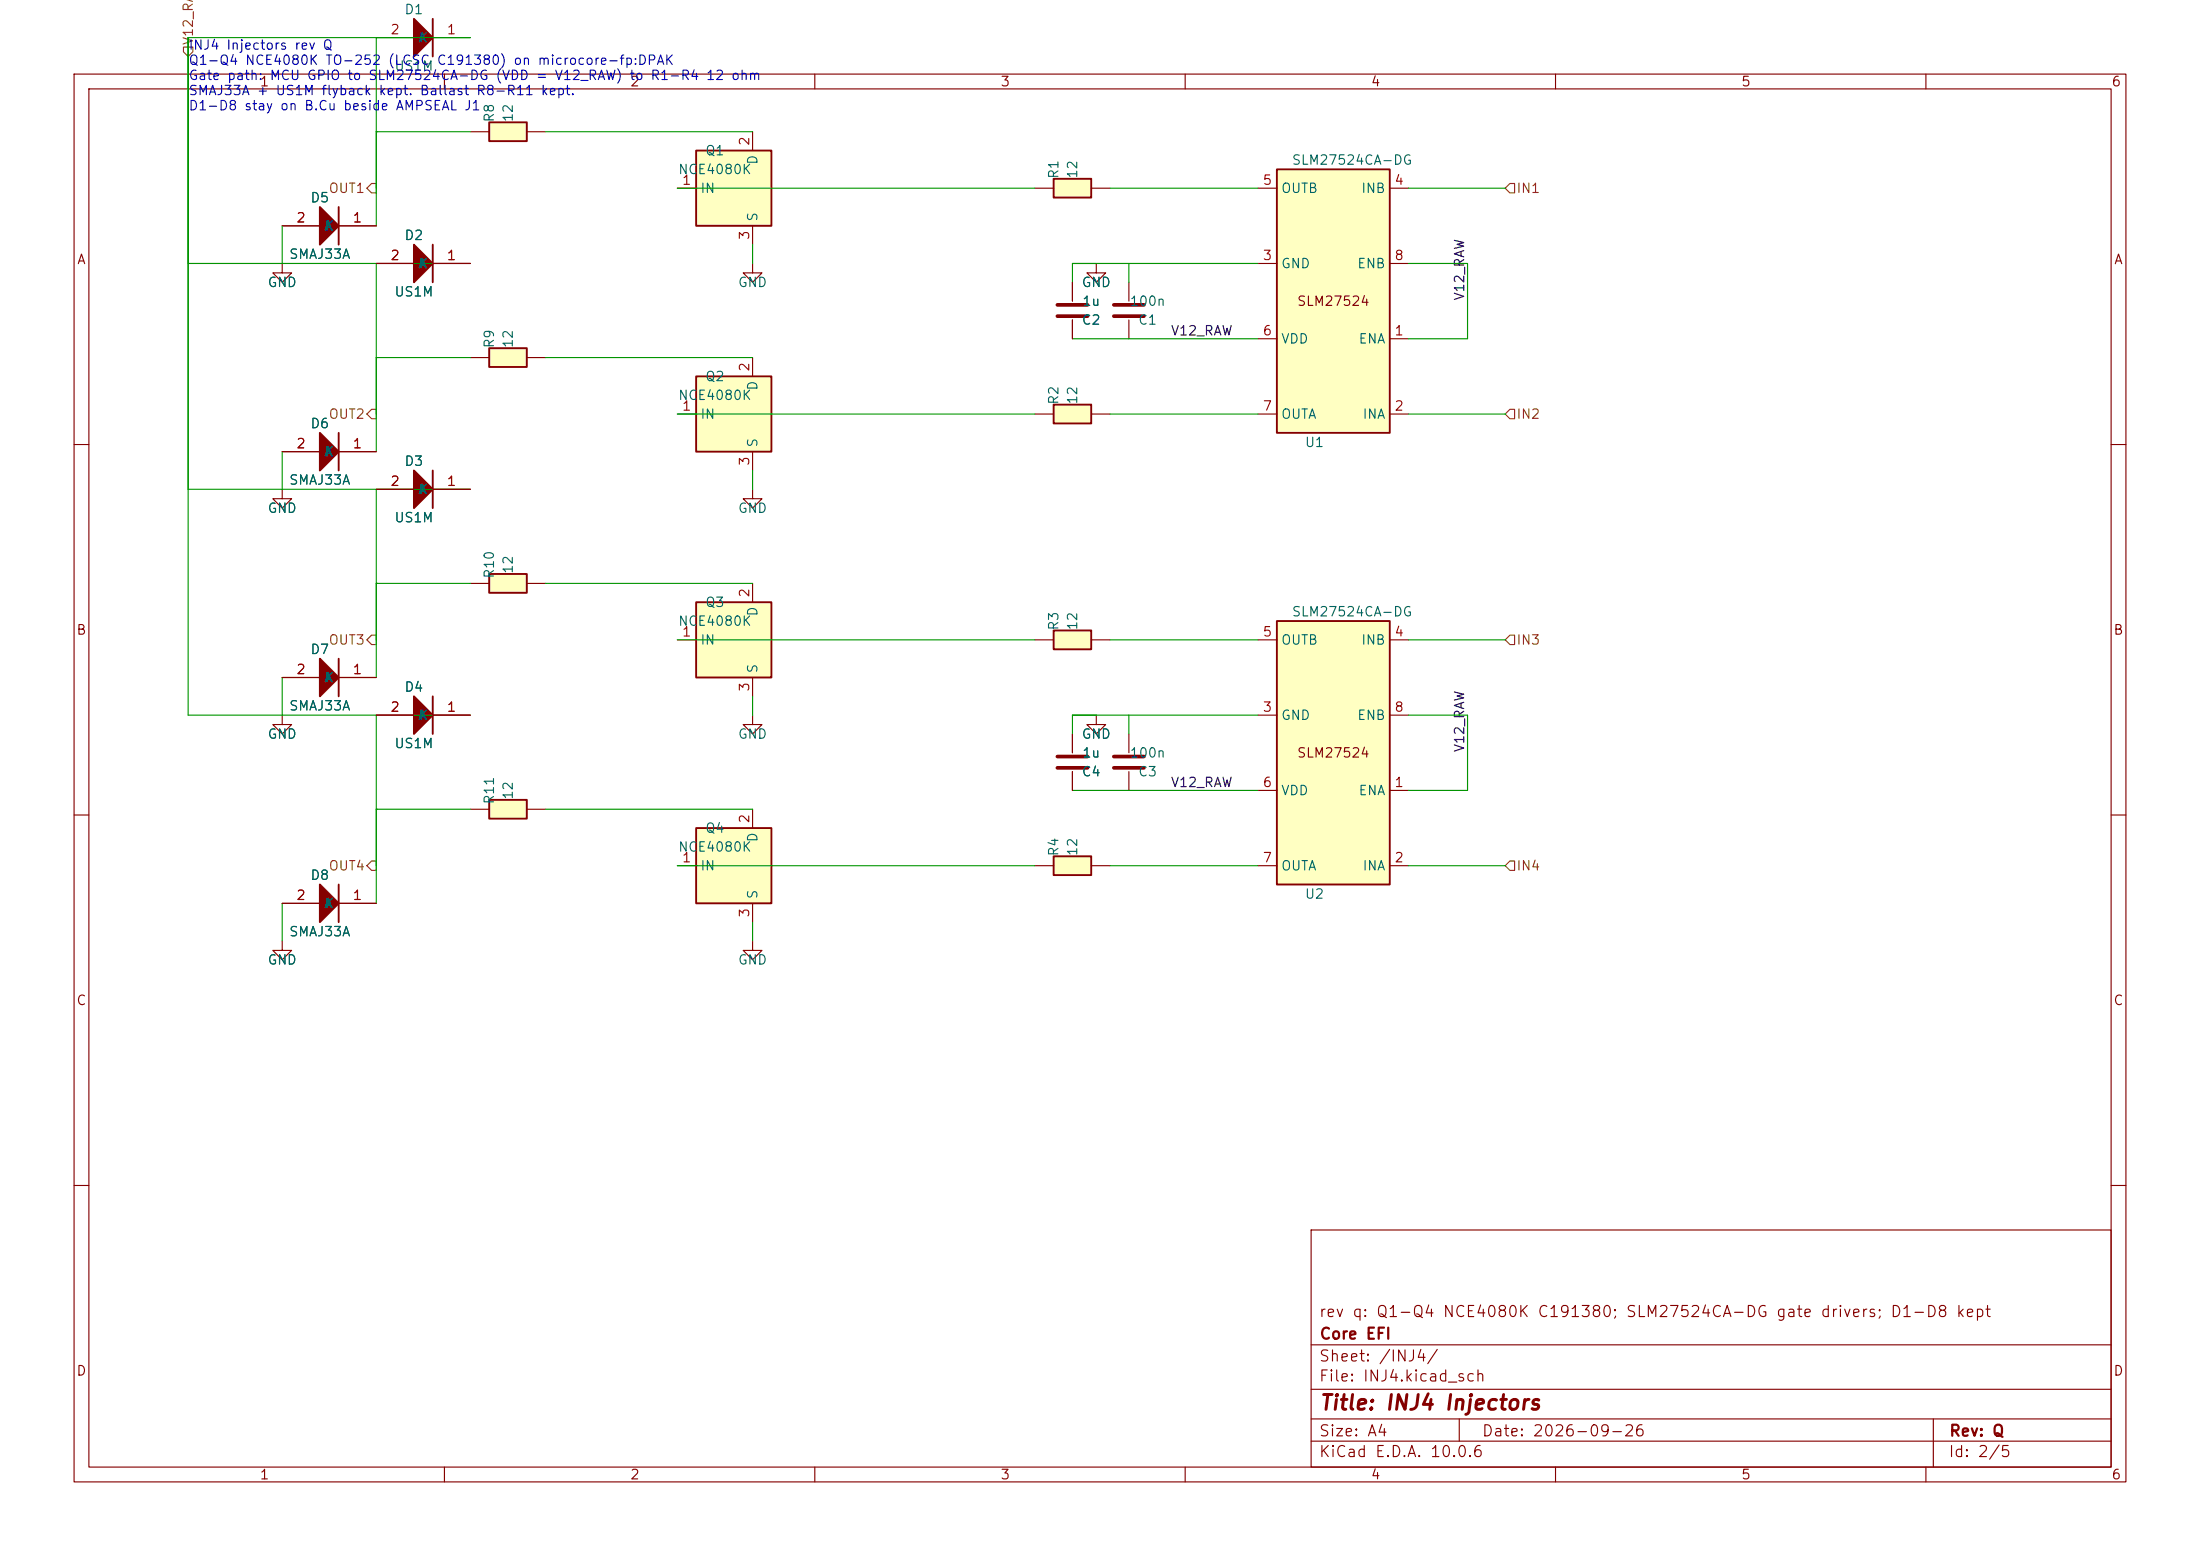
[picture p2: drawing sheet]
(kicad_sch
 (version 20231120)
 (generator "eeschema")
 (generator_version "8.0")
 (paper "A4")
 (title_block
  (title "INJ4 Injectors")
  (date "2026-09-26")
  (rev "Q")
  (company "Core EFI")
  (comment 1 "rev q: Q1-Q4 NCE4080K C191380; SLM27524CA-DG gate drivers; D1-D8 kept"))
 (lib_symbols
 (symbol "microcore:SLM27524" (in_bom yes) (on_board yes)
  (property "Reference" "U" (at -5.08 20.32 0) (effects (font (size 1.27 1.27))))
  (property "Value" "SLM27524CA-DG" (at -5.08 -20.32 0) (effects (font (size 1.27 1.27))))
  (property "Footprint" "microcore-fp:SOIC-8" (at 0 0 0) (effects (font (size 1.27 1.27)) hide))
  (property "Datasheet" "https://www.lcsc.com/datasheet/C2921387.pdf" (at 0 0 0) (effects (font (size 1.27 1.27)) hide))
  (property "LCSC" "C2921387" (at 0 0 0) (effects (font (size 1.27 1.27)) hide))
  (symbol "SLM27524_0_1"
   (rectangle (start -7.62 17.78) (end 7.62 -17.78) (stroke (width 0.254) (type default)) (fill (type background)))
   (text "SLM27524" (at 0 0 0) (effects (font (size 1.27 1.27)))))
  (symbol "SLM27524_1_1"
   (pin output line (at -10.16 15.24 0) (length 2.54) (name "OUTB" (effects (font (size 1.27 1.27)))) (number "5" (effects (font (size 1.27 1.27)))))
   (pin passive line (at -10.16 -5.08 0) (length 2.54) (name "VDD" (effects (font (size 1.27 1.27)))) (number "6" (effects (font (size 1.27 1.27)))))
   (pin passive line (at -10.16 5.08 0) (length 2.54) (name "GND" (effects (font (size 1.27 1.27)))) (number "3" (effects (font (size 1.27 1.27)))))
   (pin output line (at -10.16 -15.24 0) (length 2.54) (name "OUTA" (effects (font (size 1.27 1.27)))) (number "7" (effects (font (size 1.27 1.27)))))
   (pin input line (at 10.16 15.24 180) (length 2.54) (name "INB" (effects (font (size 1.27 1.27)))) (number "4" (effects (font (size 1.27 1.27)))))
   (pin input line (at 10.16 5.08 180) (length 2.54) (name "ENB" (effects (font (size 1.27 1.27)))) (number "8" (effects (font (size 1.27 1.27)))))
   (pin input line (at 10.16 -5.08 180) (length 2.54) (name "ENA" (effects (font (size 1.27 1.27)))) (number "1" (effects (font (size 1.27 1.27)))))
   (pin input line (at 10.16 -15.24 180) (length 2.54) (name "INA" (effects (font (size 1.27 1.27)))) (number "2" (effects (font (size 1.27 1.27)))))))
 (symbol "microcore:C" (pin_numbers hide) (in_bom yes) (on_board yes)
  (property "Reference" "C" (at 0.635 2.54 0) (effects (font (size 1.27 1.27))))
  (property "Value" "C" (at 0.635 -2.54 0) (effects (font (size 1.27 1.27))))
  (property "Footprint" "microcore-fp:C0603" (at 0 0 0) (effects (font (size 1.27 1.27)) hide))
  (property "Datasheet" "" (at 0 0 0) (effects (font (size 1.27 1.27)) hide))
  (property "LCSC" "" (at 0 0 0) (effects (font (size 1.27 1.27)) hide))
  (symbol "C_0_1"
   (polyline (pts (xy -2.032 0.762) (xy 2.032 0.762)) (stroke (width 0.5) (type default)) (fill (type none)))
   (polyline (pts (xy -2.032 -0.762) (xy 2.032 -0.762)) (stroke (width 0.5) (type default)) (fill (type none))))
  (symbol "C_1_1"
   (pin passive line (at 0 3.81 270) (length 2.54) (name "" (effects (font (size 1.27 1.27)))) (number "1" (effects (font (size 1.27 1.27)))))
   (pin passive line (at 0 -3.81 90) (length 2.54) (name "" (effects (font (size 1.27 1.27)))) (number "2" (effects (font (size 1.27 1.27)))))))
 (symbol "Power_Management:AUIPS2041L" (in_bom yes) (on_board yes)
    (property "Reference" "U" (at 3.81 1.27 0) (effects (font (size 1.27 1.27)) (justify left)))
    (property "Value" "AUIPS2041L" (at 3.81 -1.27 0) (effects (font (size 1.27 1.27)) (justify left)))
    (property "Footprint" "Package_TO_SOT_SMD:SOT-223-3_TabPin2" (at 0 0 0) (effects (font (size 1.27 1.27) italic) hide))
    (property "Datasheet" "https://www.infineon.com/dgdl/Infineon-AUIPS2041-DS-v01_00-EN.pdf?fileId=5546d4625a888733015aae147a9d4c57" (at 0 0 0) (effects (font (size 1.27 1.27)) hide))
    (symbol "AUIPS2041L_0_1"
    (rectangle (start -7.62 5.08) (end 2.54 -5.08) (stroke (width 0.254) (type default)) (fill (type background))))
    (symbol "AUIPS2041L_1_1"
    (pin input line (at -10.16 0 0) (length 2.54) (name "IN" (effects (font (size 1.27 1.27)))) (number "1" (effects (font (size 1.27 1.27)))))
    (pin passive line (at 0 7.62 270) (length 2.54) (name "D" (effects (font (size 1.27 1.27)))) (number "2" (effects (font (size 1.27 1.27)))))
    (pin power_in line (at 0 -7.62 90) (length 2.54) (name "S" (effects (font (size 1.27 1.27)))) (number "3" (effects (font (size 1.27 1.27)))))))
 (symbol "hellen-one-common:Res" (pin_numbers hide) (in_bom yes) (on_board yes)
    (property "Reference" "R" (at 3.81 2.54 0) (effects (font (size 1.27 1.27))))
    (property "Value" "Res" (at 5.08 -2.54 0) (effects (font (size 1.27 1.27))))
    (property "Footprint" "microcore-fp:R0603" (at 3.81 -3.81 0) (effects (font (size 1.27 1.27)) hide))
    (property "Datasheet" "" (at 0 0 0) (effects (font (size 1.27 1.27)) hide))
    (property "LCSC" "" (at 0 0 0) (effects (font (size 1.27 1.27))))
    (symbol "Res_1_0"
    (rectangle (start 2.54 -1.27) (end 7.62 1.27) (stroke (width 0.254) (type default)) (fill (type background)))
    (pin passive line (at 0 0 0) (length 2.54) (name "" (effects (font (size 1.27 1.27)))) (number "1" (effects (font (size 1.27 1.27)))))
    (pin passive line (at 10.16 0 180) (length 2.54) (name "" (effects (font (size 1.27 1.27)))) (number "2" (effects (font (size 1.27 1.27)))))))
 (symbol "hellen-one-common:+12V_RAW" (power) (pin_names (offset 0)) (in_bom yes) (on_board yes)
    (property "Reference" "#PWR" (at 0 -3.81 0) (effects (font (size 1.27 1.27)) hide))
    (property "Value" "+12V_RAW" (at 0 3.556 0) (effects (font (size 1.27 1.27))))
    (property "Footprint" "" (at 0 0 0) (effects (font (size 1.27 1.27)) hide))
    (property "Datasheet" "" (at 0 0 0) (effects (font (size 1.27 1.27)) hide))
    (symbol "+12V_RAW_0_1"
    (polyline (pts (xy -0.762 1.27) (xy 0 2.54)) (stroke (width 0) (type default)) (fill (type none)))
    (polyline (pts (xy 0 0) (xy 0 2.54)) (stroke (width 0) (type default)) (fill (type none)))
    (polyline (pts (xy 0 2.54) (xy 0.762 1.27)) (stroke (width 0) (type default)) (fill (type none))))
    (symbol "+12V_RAW_1_1"
    (pin power_in line (at 0 0 90) (length 0) hide (name "+12V_RAW" (effects (font (size 1.27 1.27)))) (number "1" (effects (font (size 1.27 1.27)))))))
 (symbol "hellen-one-common:1N4148WS" (in_bom yes) (on_board yes)
    (property "Reference" "D" (at 0 2.54 0) (effects (font (size 1.27 1.27))))
    (property "Value" "1N4148WS" (at 0 -3.81 0) (effects (font (size 1.27 1.27))))
    (property "Footprint" "microcore-fp:SOD-323" (at 2.54 -6.35 0) (effects (font (size 1.27 1.27)) hide))
    (property "Datasheet" "" (at 0 2.54 0) (effects (font (size 1.27 1.27)) hide))
    (property "LCSC" "C2128" (at 0 0 0) (effects (font (size 1.27 1.27)) hide))
    (symbol "1N4148WS_1_0"
    (polyline (pts (xy 2.54 2.54) (xy 2.54 -2.54)) (stroke (width 0.254) (type default)) (fill (type none)))
    (polyline (pts (xy 0 -2.54) (xy 2.54 0) (xy 0 2.54) (xy 0 -2.54)) (stroke (width 0.254) (type default)) (fill (type outline)))
    (pin passive line (at 7.62 0 180) (length 5.08) (name "K" (effects (font (size 1.27 1.27)))) (number "1" (effects (font (size 1.27 1.27)))))
    (pin passive line (at -5.08 0 0) (length 5.08) (name "A" (effects (font (size 1.27 1.27)))) (number "2" (effects (font (size 1.27 1.27)))))))
 (symbol "power:GND" (power) (pin_names (offset 0)) (in_bom yes) (on_board yes)
    (property "Reference" "#PWR" (at 0 -6.35 0) (effects (font (size 1.27 1.27)) hide))
    (property "Value" "GND" (at 0 -3.81 0) (effects (font (size 1.27 1.27))))
    (property "Footprint" "" (at 0 0 0) (effects (font (size 1.27 1.27)) hide))
    (property "Datasheet" "" (at 0 0 0) (effects (font (size 1.27 1.27)) hide))
    (symbol "GND_0_1"
    (polyline (pts (xy 0 0) (xy 0 -1.27) (xy 1.27 -1.27) (xy 0 -2.54) (xy -1.27 -1.27) (xy 0 -1.27)) (stroke (width 0) (type default)) (fill (type none))))
    (symbol "GND_1_1"
    (pin power_in line (at 0 0 270) (length 0) hide (name "GND" (effects (font (size 1.27 1.27)))) (number "1" (effects (font (size 1.27 1.27))))))))
 (symbol
  (lib_id "Power_Management:AUIPS2041L")
  (at 101.6 25.4 0)
  (unit 1)
  (exclude_from_sim no)
  (in_bom yes)
  (on_board yes)
  (dnp no)
  (property "Reference" "Q1" (at 96.52 20.32 0) (effects (font (size 1.27 1.27))))
  (property "Value" "NCE4080K" (at 96.52 22.86 0) (effects (font (size 1.27 1.27))))
  (property "Footprint" "microcore-fp:DPAK" (at 101.6 25.4 0) (effects (font (size 1.27 1.27)) (hide yes)))
  (property "Datasheet" "" (at 101.6 25.4 0) (effects (font (size 1.27 1.27)) (hide yes)))
  (pin "1")
  (pin "2")
  (pin "3"))
 (symbol
  (lib_id "hellen-one-common:Res")
  (at 139.7 25.4 0)
  (unit 1)
  (exclude_from_sim no)
  (in_bom yes)
  (on_board yes)
  (dnp no)
  (property "Reference" "R1" (at 142.24 22.86 90) (effects (font (size 1.27 1.27))))
  (property "Value" "12" (at 144.78 22.86 90) (effects (font (size 1.27 1.27))))
  (property "Footprint" "microcore-fp:R0603" (at 139.7 25.4 0) (effects (font (size 1.27 1.27)) (hide yes)))
  (property "Datasheet" "" (at 139.7 25.4 0) (effects (font (size 1.27 1.27)) (hide yes)))
  (pin "1")
  (pin "2"))
 (symbol
  (lib_id "power:GND")
  (at 101.6 35.56 0)
  (unit 1)
  (exclude_from_sim no)
  (in_bom yes)
  (on_board yes)
  (dnp no)
  (property "Reference" "#PWR01" (at 101.6 38.099999999999994 0) (effects (font (size 1.27 1.27)) (hide yes)))
  (property "Value" "GND" (at 101.6 38.099999999999994 0) (effects (font (size 1.27 1.27))))
  (property "Footprint" "" (at 101.6 25.4 0) (effects (font (size 1.27 1.27)) (hide yes)))
  (property "Datasheet" "" (at 101.6 25.4 0) (effects (font (size 1.27 1.27)) (hide yes)))
  (pin "1"))
 (symbol
  (lib_id "Power_Management:AUIPS2041L")
  (at 101.6 55.879999999999995 0)
  (unit 1)
  (exclude_from_sim no)
  (in_bom yes)
  (on_board yes)
  (dnp no)
  (property "Reference" "Q2" (at 96.52 50.8 0) (effects (font (size 1.27 1.27))))
  (property "Value" "NCE4080K" (at 96.52 53.339999999999996 0) (effects (font (size 1.27 1.27))))
  (property "Footprint" "microcore-fp:DPAK" (at 101.6 55.879999999999995 0) (effects (font (size 1.27 1.27)) (hide yes)))
  (property "Datasheet" "" (at 101.6 55.879999999999995 0) (effects (font (size 1.27 1.27)) (hide yes)))
  (pin "1")
  (pin "2")
  (pin "3"))
 (symbol
  (lib_id "hellen-one-common:Res")
  (at 139.7 55.879999999999995 0)
  (unit 1)
  (exclude_from_sim no)
  (in_bom yes)
  (on_board yes)
  (dnp no)
  (property "Reference" "R2" (at 142.24 53.339999999999996 90) (effects (font (size 1.27 1.27))))
  (property "Value" "12" (at 144.78 53.339999999999996 90) (effects (font (size 1.27 1.27))))
  (property "Footprint" "microcore-fp:R0603" (at 139.7 55.879999999999995 0) (effects (font (size 1.27 1.27)) (hide yes)))
  (property "Datasheet" "" (at 139.7 55.879999999999995 0) (effects (font (size 1.27 1.27)) (hide yes)))
  (pin "1")
  (pin "2"))
 (symbol
  (lib_id "power:GND")
  (at 101.6 66.03999999999999 0)
  (unit 1)
  (exclude_from_sim no)
  (in_bom yes)
  (on_board yes)
  (dnp no)
  (property "Reference" "#PWR02" (at 101.6 68.58 0) (effects (font (size 1.27 1.27)) (hide yes)))
  (property "Value" "GND" (at 101.6 68.58 0) (effects (font (size 1.27 1.27))))
  (property "Footprint" "" (at 101.6 55.879999999999995 0) (effects (font (size 1.27 1.27)) (hide yes)))
  (property "Datasheet" "" (at 101.6 55.879999999999995 0) (effects (font (size 1.27 1.27)) (hide yes)))
  (pin "1"))
 (symbol
  (lib_id "Power_Management:AUIPS2041L")
  (at 101.6 86.36 0)
  (unit 1)
  (exclude_from_sim no)
  (in_bom yes)
  (on_board yes)
  (dnp no)
  (property "Reference" "Q3" (at 96.52 81.28 0) (effects (font (size 1.27 1.27))))
  (property "Value" "NCE4080K" (at 96.52 83.82 0) (effects (font (size 1.27 1.27))))
  (property "Footprint" "microcore-fp:DPAK" (at 101.6 86.36 0) (effects (font (size 1.27 1.27)) (hide yes)))
  (property "Datasheet" "" (at 101.6 86.36 0) (effects (font (size 1.27 1.27)) (hide yes)))
  (pin "1")
  (pin "2")
  (pin "3"))
 (symbol
  (lib_id "hellen-one-common:Res")
  (at 139.7 86.36 0)
  (unit 1)
  (exclude_from_sim no)
  (in_bom yes)
  (on_board yes)
  (dnp no)
  (property "Reference" "R3" (at 142.24 83.82 90) (effects (font (size 1.27 1.27))))
  (property "Value" "12" (at 144.78 83.82 90) (effects (font (size 1.27 1.27))))
  (property "Footprint" "microcore-fp:R0603" (at 139.7 86.36 0) (effects (font (size 1.27 1.27)) (hide yes)))
  (property "Datasheet" "" (at 139.7 86.36 0) (effects (font (size 1.27 1.27)) (hide yes)))
  (pin "1")
  (pin "2"))
 (symbol
  (lib_id "power:GND")
  (at 101.6 96.52 0)
  (unit 1)
  (exclude_from_sim no)
  (in_bom yes)
  (on_board yes)
  (dnp no)
  (property "Reference" "#PWR03" (at 101.6 99.06 0) (effects (font (size 1.27 1.27)) (hide yes)))
  (property "Value" "GND" (at 101.6 99.06 0) (effects (font (size 1.27 1.27))))
  (property "Footprint" "" (at 101.6 86.36 0) (effects (font (size 1.27 1.27)) (hide yes)))
  (property "Datasheet" "" (at 101.6 86.36 0) (effects (font (size 1.27 1.27)) (hide yes)))
  (pin "1"))
 (symbol
  (lib_id "Power_Management:AUIPS2041L")
  (at 101.6 116.84 0)
  (unit 1)
  (exclude_from_sim no)
  (in_bom yes)
  (on_board yes)
  (dnp no)
  (property "Reference" "Q4" (at 96.52 111.76 0) (effects (font (size 1.27 1.27))))
  (property "Value" "NCE4080K" (at 96.52 114.3 0) (effects (font (size 1.27 1.27))))
  (property "Footprint" "microcore-fp:DPAK" (at 101.6 116.84 0) (effects (font (size 1.27 1.27)) (hide yes)))
  (property "Datasheet" "" (at 101.6 116.84 0) (effects (font (size 1.27 1.27)) (hide yes)))
  (pin "1")
  (pin "2")
  (pin "3"))
 (symbol
  (lib_id "hellen-one-common:Res")
  (at 139.7 116.84 0)
  (unit 1)
  (exclude_from_sim no)
  (in_bom yes)
  (on_board yes)
  (dnp no)
  (property "Reference" "R4" (at 142.24 114.3 90) (effects (font (size 1.27 1.27))))
  (property "Value" "12" (at 144.78 114.3 90) (effects (font (size 1.27 1.27))))
  (property "Footprint" "microcore-fp:R0603" (at 139.7 116.84 0) (effects (font (size 1.27 1.27)) (hide yes)))
  (property "Datasheet" "" (at 139.7 116.84 0) (effects (font (size 1.27 1.27)) (hide yes)))
  (pin "1")
  (pin "2"))
 (symbol
  (lib_id "power:GND")
  (at 101.6 127.0 0)
  (unit 1)
  (exclude_from_sim no)
  (in_bom yes)
  (on_board yes)
  (dnp no)
  (property "Reference" "#PWR04" (at 101.6 129.54 0) (effects (font (size 1.27 1.27)) (hide yes)))
  (property "Value" "GND" (at 101.6 129.54 0) (effects (font (size 1.27 1.27))))
  (property "Footprint" "" (at 101.6 116.84 0) (effects (font (size 1.27 1.27)) (hide yes)))
  (property "Datasheet" "" (at 101.6 116.84 0) (effects (font (size 1.27 1.27)) (hide yes)))
  (pin "1"))
 (hierarchical_label "V12_RAW"
  (shape input)
  (at 25.4 7.62 90)
  (effects (font (size 1.27 1.27)) (justify left)))
 (wire
  (pts (xy 25.4 7.62) (xy 25.4 5.08))
  (stroke (width 0) (type default)))
 (symbol
  (lib_id "hellen-one-common:Res")
  (at 63.5 17.78 0)
  (unit 1)
  (exclude_from_sim no)
  (in_bom yes)
  (on_board yes)
  (dnp no)
  (property "Reference" "R8" (at 66.04 15.240000000000002 90) (effects (font (size 1.27 1.27))))
  (property "Value" "12" (at 68.58 15.240000000000002 90) (effects (font (size 1.27 1.27))))
  (property "Footprint" "microcore-fp:R0603" (at 63.5 17.78 0) (effects (font (size 1.27 1.27)) (hide yes)))
  (property "Datasheet" "" (at 63.5 17.78 0) (effects (font (size 1.27 1.27)) (hide yes)))
  (property "LCSC" "C22783" (at 63.5 17.78 0) (effects (font (size 1.27 1.27)) (hide yes)))
  (pin "1")
  (pin "2"))
 (wire
  (pts (xy 50.8 17.78) (xy 63.5 17.78))
  (stroke (width 0) (type default)))
 (wire
  (pts (xy 73.66 17.78) (xy 101.6 17.78))
  (stroke (width 0) (type default)))
 (symbol
  (lib_id "hellen-one-common:1N4148WS")
  (at 55.88 5.080000000000002 0)
  (unit 1)
  (exclude_from_sim no)
  (in_bom yes)
  (on_board yes)
  (dnp no)
  (property "Reference" "D1" (at 55.88 1.2700000000000018 0) (effects (font (size 1.27 1.27))))
  (property "Value" "US1M" (at 55.88 8.890000000000002 0) (effects (font (size 1.27 1.27))))
  (property "Footprint" "microcore-fp:DO214AC" (at 55.88 5.080000000000002 0) (effects (font (size 1.27 1.27)) (hide yes)))
  (property "Datasheet" "" (at 55.88 5.080000000000002 0) (effects (font (size 1.27 1.27)) (hide yes)))
  (property "LCSC" "C112545" (at 55.88 5.080000000000002 0) (effects (font (size 1.27 1.27)) (hide yes)))
  (pin "1")
  (pin "2"))
 (wire
  (pts (xy 50.8 17.78) (xy 50.8 5.080000000000002))
  (stroke (width 0) (type default)))
 (wire
  (pts (xy 63.5 5.080000000000002) (xy 25.4 5.080000000000002))
  (stroke (width 0) (type default)))
 (wire
  (pts (xy 25.4 5.080000000000002) (xy 25.4 5.08))
  (stroke (width 0) (type default)))
 (symbol
  (lib_id "hellen-one-common:1N4148WS")
  (at 43.18 30.48 0)
  (unit 1)
  (exclude_from_sim no)
  (in_bom yes)
  (on_board yes)
  (dnp no)
  (property "Reference" "D5" (at 43.18 26.67 0) (effects (font (size 1.27 1.27))))
  (property "Value" "SMAJ33A" (at 43.18 34.29 0) (effects (font (size 1.27 1.27))))
  (property "Footprint" "microcore-fp:DO214AC" (at 43.18 30.48 0) (effects (font (size 1.27 1.27)) (hide yes)))
  (property "Datasheet" "" (at 43.18 30.48 0) (effects (font (size 1.27 1.27)) (hide yes)))
  (property "LCSC" "C143131" (at 43.18 30.48 0) (effects (font (size 1.27 1.27)) (hide yes)))
  (pin "1")
  (pin "2"))
 (wire
  (pts (xy 50.8 17.78) (xy 50.8 30.48))
  (stroke (width 0) (type default)))
 (symbol
  (lib_id "power:GND")
  (at 38.1 35.56 0)
  (unit 1)
  (exclude_from_sim no)
  (in_bom yes)
  (on_board yes)
  (dnp no)
  (property "Reference" "#PWR11" (at 38.1 38.1 0) (effects (font (size 1.27 1.27)) (hide yes)))
  (property "Value" "GND" (at 38.1 38.1 0) (effects (font (size 1.27 1.27))))
  (property "Footprint" "" (at 38.1 35.56 0) (effects (font (size 1.27 1.27)) (hide yes)))
  (property "Datasheet" "" (at 38.1 35.56 0) (effects (font (size 1.27 1.27)) (hide yes)))
  (pin "1"))
 (wire
  (pts (xy 38.1 30.48) (xy 38.1 35.56))
  (stroke (width 0) (type default)))
 (symbol
  (lib_id "hellen-one-common:Res")
  (at 63.5 48.26 0)
  (unit 1)
  (exclude_from_sim no)
  (in_bom yes)
  (on_board yes)
  (dnp no)
  (property "Reference" "R9" (at 66.04 45.72 90) (effects (font (size 1.27 1.27))))
  (property "Value" "12" (at 68.58 45.72 90) (effects (font (size 1.27 1.27))))
  (property "Footprint" "microcore-fp:R0603" (at 63.5 48.26 0) (effects (font (size 1.27 1.27)) (hide yes)))
  (property "Datasheet" "" (at 63.5 48.26 0) (effects (font (size 1.27 1.27)) (hide yes)))
  (property "LCSC" "C22783" (at 63.5 48.26 0) (effects (font (size 1.27 1.27)) (hide yes)))
  (pin "1")
  (pin "2"))
 (wire
  (pts (xy 50.8 48.26) (xy 63.5 48.26))
  (stroke (width 0) (type default)))
 (wire
  (pts (xy 73.66 48.26) (xy 101.6 48.26))
  (stroke (width 0) (type default)))
 (symbol
  (lib_id "hellen-one-common:1N4148WS")
  (at 55.88 35.56 0)
  (unit 1)
  (exclude_from_sim no)
  (in_bom yes)
  (on_board yes)
  (dnp no)
  (property "Reference" "D2" (at 55.88 31.750000000000004 0) (effects (font (size 1.27 1.27))))
  (property "Value" "US1M" (at 55.88 39.370000000000005 0) (effects (font (size 1.27 1.27))))
  (property "Footprint" "microcore-fp:DO214AC" (at 55.88 35.56 0) (effects (font (size 1.27 1.27)) (hide yes)))
  (property "Datasheet" "" (at 55.88 35.56 0) (effects (font (size 1.27 1.27)) (hide yes)))
  (property "LCSC" "C112545" (at 55.88 35.56 0) (effects (font (size 1.27 1.27)) (hide yes)))
  (pin "1")
  (pin "2"))
 (wire
  (pts (xy 50.8 48.26) (xy 50.8 35.56))
  (stroke (width 0) (type default)))
 (wire
  (pts (xy 63.5 35.56) (xy 25.4 35.56))
  (stroke (width 0) (type default)))
 (wire
  (pts (xy 25.4 35.56) (xy 25.4 5.08))
  (stroke (width 0) (type default)))
 (symbol
  (lib_id "hellen-one-common:1N4148WS")
  (at 43.18 60.959999999999994 0)
  (unit 1)
  (exclude_from_sim no)
  (in_bom yes)
  (on_board yes)
  (dnp no)
  (property "Reference" "D6" (at 43.18 57.14999999999999 0) (effects (font (size 1.27 1.27))))
  (property "Value" "SMAJ33A" (at 43.18 64.77 0) (effects (font (size 1.27 1.27))))
  (property "Footprint" "microcore-fp:DO214AC" (at 43.18 60.959999999999994 0) (effects (font (size 1.27 1.27)) (hide yes)))
  (property "Datasheet" "" (at 43.18 60.959999999999994 0) (effects (font (size 1.27 1.27)) (hide yes)))
  (property "LCSC" "C143131" (at 43.18 60.959999999999994 0) (effects (font (size 1.27 1.27)) (hide yes)))
  (pin "1")
  (pin "2"))
 (wire
  (pts (xy 50.8 48.26) (xy 50.8 60.959999999999994))
  (stroke (width 0) (type default)))
 (symbol
  (lib_id "power:GND")
  (at 38.1 66.03999999999999 0)
  (unit 1)
  (exclude_from_sim no)
  (in_bom yes)
  (on_board yes)
  (dnp no)
  (property "Reference" "#PWR12" (at 38.1 68.58 0) (effects (font (size 1.27 1.27)) (hide yes)))
  (property "Value" "GND" (at 38.1 68.58 0) (effects (font (size 1.27 1.27))))
  (property "Footprint" "" (at 38.1 66.03999999999999 0) (effects (font (size 1.27 1.27)) (hide yes)))
  (property "Datasheet" "" (at 38.1 66.03999999999999 0) (effects (font (size 1.27 1.27)) (hide yes)))
  (pin "1"))
 (wire
  (pts (xy 38.1 60.959999999999994) (xy 38.1 66.03999999999999))
  (stroke (width 0) (type default)))
 (symbol
  (lib_id "hellen-one-common:Res")
  (at 63.5 78.74 0)
  (unit 1)
  (exclude_from_sim no)
  (in_bom yes)
  (on_board yes)
  (dnp no)
  (property "Reference" "R10" (at 66.04 76.19999999999999 90) (effects (font (size 1.27 1.27))))
  (property "Value" "12" (at 68.58 76.19999999999999 90) (effects (font (size 1.27 1.27))))
  (property "Footprint" "microcore-fp:R0603" (at 63.5 78.74 0) (effects (font (size 1.27 1.27)) (hide yes)))
  (property "Datasheet" "" (at 63.5 78.74 0) (effects (font (size 1.27 1.27)) (hide yes)))
  (property "LCSC" "C22783" (at 63.5 78.74 0) (effects (font (size 1.27 1.27)) (hide yes)))
  (pin "1")
  (pin "2"))
 (wire
  (pts (xy 50.8 78.74) (xy 63.5 78.74))
  (stroke (width 0) (type default)))
 (wire
  (pts (xy 73.66 78.74) (xy 101.6 78.74))
  (stroke (width 0) (type default)))
 (symbol
  (lib_id "hellen-one-common:1N4148WS")
  (at 55.88 66.03999999999999 0)
  (unit 1)
  (exclude_from_sim no)
  (in_bom yes)
  (on_board yes)
  (dnp no)
  (property "Reference" "D3" (at 55.88 62.22999999999999 0) (effects (font (size 1.27 1.27))))
  (property "Value" "US1M" (at 55.88 69.85 0) (effects (font (size 1.27 1.27))))
  (property "Footprint" "microcore-fp:DO214AC" (at 55.88 66.03999999999999 0) (effects (font (size 1.27 1.27)) (hide yes)))
  (property "Datasheet" "" (at 55.88 66.03999999999999 0) (effects (font (size 1.27 1.27)) (hide yes)))
  (property "LCSC" "C112545" (at 55.88 66.03999999999999 0) (effects (font (size 1.27 1.27)) (hide yes)))
  (pin "1")
  (pin "2"))
 (wire
  (pts (xy 50.8 78.74) (xy 50.8 66.03999999999999))
  (stroke (width 0) (type default)))
 (wire
  (pts (xy 63.5 66.03999999999999) (xy 25.4 66.03999999999999))
  (stroke (width 0) (type default)))
 (wire
  (pts (xy 25.4 66.03999999999999) (xy 25.4 5.08))
  (stroke (width 0) (type default)))
 (symbol
  (lib_id "hellen-one-common:1N4148WS")
  (at 43.18 91.44 0)
  (unit 1)
  (exclude_from_sim no)
  (in_bom yes)
  (on_board yes)
  (dnp no)
  (property "Reference" "D7" (at 43.18 87.63 0) (effects (font (size 1.27 1.27))))
  (property "Value" "SMAJ33A" (at 43.18 95.25 0) (effects (font (size 1.27 1.27))))
  (property "Footprint" "microcore-fp:DO214AC" (at 43.18 91.44 0) (effects (font (size 1.27 1.27)) (hide yes)))
  (property "Datasheet" "" (at 43.18 91.44 0) (effects (font (size 1.27 1.27)) (hide yes)))
  (property "LCSC" "C143131" (at 43.18 91.44 0) (effects (font (size 1.27 1.27)) (hide yes)))
  (pin "1")
  (pin "2"))
 (wire
  (pts (xy 50.8 78.74) (xy 50.8 91.44))
  (stroke (width 0) (type default)))
 (symbol
  (lib_id "power:GND")
  (at 38.1 96.52 0)
  (unit 1)
  (exclude_from_sim no)
  (in_bom yes)
  (on_board yes)
  (dnp no)
  (property "Reference" "#PWR13" (at 38.1 99.06 0) (effects (font (size 1.27 1.27)) (hide yes)))
  (property "Value" "GND" (at 38.1 99.06 0) (effects (font (size 1.27 1.27))))
  (property "Footprint" "" (at 38.1 96.52 0) (effects (font (size 1.27 1.27)) (hide yes)))
  (property "Datasheet" "" (at 38.1 96.52 0) (effects (font (size 1.27 1.27)) (hide yes)))
  (pin "1"))
 (wire
  (pts (xy 38.1 91.44) (xy 38.1 96.52))
  (stroke (width 0) (type default)))
 (symbol
  (lib_id "hellen-one-common:Res")
  (at 63.5 109.22 0)
  (unit 1)
  (exclude_from_sim no)
  (in_bom yes)
  (on_board yes)
  (dnp no)
  (property "Reference" "R11" (at 66.04 106.67999999999999 90) (effects (font (size 1.27 1.27))))
  (property "Value" "12" (at 68.58 106.67999999999999 90) (effects (font (size 1.27 1.27))))
  (property "Footprint" "microcore-fp:R0603" (at 63.5 109.22 0) (effects (font (size 1.27 1.27)) (hide yes)))
  (property "Datasheet" "" (at 63.5 109.22 0) (effects (font (size 1.27 1.27)) (hide yes)))
  (property "LCSC" "C22783" (at 63.5 109.22 0) (effects (font (size 1.27 1.27)) (hide yes)))
  (pin "1")
  (pin "2"))
 (wire
  (pts (xy 50.8 109.22) (xy 63.5 109.22))
  (stroke (width 0) (type default)))
 (wire
  (pts (xy 73.66 109.22) (xy 101.6 109.22))
  (stroke (width 0) (type default)))
 (symbol
  (lib_id "hellen-one-common:1N4148WS")
  (at 55.88 96.52 0)
  (unit 1)
  (exclude_from_sim no)
  (in_bom yes)
  (on_board yes)
  (dnp no)
  (property "Reference" "D4" (at 55.88 92.71 0) (effects (font (size 1.27 1.27))))
  (property "Value" "US1M" (at 55.88 100.33 0) (effects (font (size 1.27 1.27))))
  (property "Footprint" "microcore-fp:DO214AC" (at 55.88 96.52 0) (effects (font (size 1.27 1.27)) (hide yes)))
  (property "Datasheet" "" (at 55.88 96.52 0) (effects (font (size 1.27 1.27)) (hide yes)))
  (property "LCSC" "C112545" (at 55.88 96.52 0) (effects (font (size 1.27 1.27)) (hide yes)))
  (pin "1")
  (pin "2"))
 (wire
  (pts (xy 50.8 109.22) (xy 50.8 96.52))
  (stroke (width 0) (type default)))
 (wire
  (pts (xy 63.5 96.52) (xy 25.4 96.52))
  (stroke (width 0) (type default)))
 (wire
  (pts (xy 25.4 96.52) (xy 25.4 5.08))
  (stroke (width 0) (type default)))
 (symbol
  (lib_id "hellen-one-common:1N4148WS")
  (at 43.18 121.92 0)
  (unit 1)
  (exclude_from_sim no)
  (in_bom yes)
  (on_board yes)
  (dnp no)
  (property "Reference" "D8" (at 43.18 118.11 0) (effects (font (size 1.27 1.27))))
  (property "Value" "SMAJ33A" (at 43.18 125.73 0) (effects (font (size 1.27 1.27))))
  (property "Footprint" "microcore-fp:DO214AC" (at 43.18 121.92 0) (effects (font (size 1.27 1.27)) (hide yes)))
  (property "Datasheet" "" (at 43.18 121.92 0) (effects (font (size 1.27 1.27)) (hide yes)))
  (property "LCSC" "C143131" (at 43.18 121.92 0) (effects (font (size 1.27 1.27)) (hide yes)))
  (pin "1")
  (pin "2"))
 (wire
  (pts (xy 50.8 109.22) (xy 50.8 121.92))
  (stroke (width 0) (type default)))
 (symbol
  (lib_id "power:GND")
  (at 38.1 127.0 0)
  (unit 1)
  (exclude_from_sim no)
  (in_bom yes)
  (on_board yes)
  (dnp no)
  (property "Reference" "#PWR14" (at 38.1 129.54 0) (effects (font (size 1.27 1.27)) (hide yes)))
  (property "Value" "GND" (at 38.1 129.54 0) (effects (font (size 1.27 1.27))))
  (property "Footprint" "" (at 38.1 127.0 0) (effects (font (size 1.27 1.27)) (hide yes)))
  (property "Datasheet" "" (at 38.1 127.0 0) (effects (font (size 1.27 1.27)) (hide yes)))
  (pin "1"))
 (wire
  (pts (xy 38.1 121.92) (xy 38.1 127.0))
  (stroke (width 0) (type default)))
 (hierarchical_label "IN1"
  (shape input)
  (at 203.2 25.4 0)
  (effects (font (size 1.27 1.27)) (justify left)))
 (hierarchical_label "OUT1"
  (shape output)
  (at 50.8 25.4 180)
  (effects (font (size 1.27 1.27)) (justify right)))
 (hierarchical_label "IN2"
  (shape input)
  (at 203.2 55.879999999999995 0)
  (effects (font (size 1.27 1.27)) (justify left)))
 (hierarchical_label "OUT2"
  (shape output)
  (at 50.8 55.879999999999995 180)
  (effects (font (size 1.27 1.27)) (justify right)))
 (hierarchical_label "IN3"
  (shape input)
  (at 203.2 86.36 0)
  (effects (font (size 1.27 1.27)) (justify left)))
 (hierarchical_label "OUT3"
  (shape output)
  (at 50.8 86.36 180)
  (effects (font (size 1.27 1.27)) (justify right)))
 (hierarchical_label "IN4"
  (shape input)
  (at 203.2 116.84 0)
  (effects (font (size 1.27 1.27)) (justify left)))
 (hierarchical_label "OUT4"
  (shape output)
  (at 50.8 116.84 180)
  (effects (font (size 1.27 1.27)) (justify right)))
 (text "INJ4 Injectors rev Q\nQ1-Q4 NCE4080K TO-252 (LCSC C191380) on microcore-fp:DPAK\nGate path: MCU GPIO to SLM27524CA-DG (VDD = V12_RAW) to R1-R4 12 ohm\nSMAJ33A + US1M flyback kept. Ballast R8-R11 kept.\nD1-D8 stay on B.Cu beside AMPSEAL J1"
  (at 25.4 15.24 0)
  (effects (font (size 1.27 1.27)) (justify left bottom)))
 (wire
  (pts (xy 50.8 25.4) (xy 50.8 17.78))
  (stroke (width 0) (type default)))
 (wire
  (pts (xy 50.8 17.78) (xy 50.8 17.78))
  (stroke (width 0) (type default)))
 (wire
  (pts (xy 101.6 33.02) (xy 101.6 35.56))
  (stroke (width 0) (type default)))
 (wire
  (pts (xy 139.7 25.4) (xy 91.44 25.4))
  (stroke (width 0) (type default)))
 (wire
  (pts (xy 50.8 55.88) (xy 50.8 48.26))
  (stroke (width 0) (type default)))
 (wire
  (pts (xy 50.8 48.26) (xy 50.8 48.26))
  (stroke (width 0) (type default)))
 (wire
  (pts (xy 101.6 63.5) (xy 101.6 66.04))
  (stroke (width 0) (type default)))
 (wire
  (pts (xy 139.7 55.88) (xy 91.44 55.88))
  (stroke (width 0) (type default)))
 (wire
  (pts (xy 50.8 86.36) (xy 50.8 78.74))
  (stroke (width 0) (type default)))
 (wire
  (pts (xy 50.8 78.74) (xy 50.8 78.74))
  (stroke (width 0) (type default)))
 (wire
  (pts (xy 101.6 93.98) (xy 101.6 96.52))
  (stroke (width 0) (type default)))
 (wire
  (pts (xy 139.7 86.36) (xy 91.44 86.36))
  (stroke (width 0) (type default)))
 (wire
  (pts (xy 50.8 116.84) (xy 50.8 109.22))
  (stroke (width 0) (type default)))
 (wire
  (pts (xy 50.8 109.22) (xy 50.8 109.22))
  (stroke (width 0) (type default)))
 (wire
  (pts (xy 101.6 124.46) (xy 101.6 127))
  (stroke (width 0) (type default)))
 (wire
  (pts (xy 139.7 116.84) (xy 91.44 116.84))
  (stroke (width 0) (type default)))
 (sheet_instances
  (path ""
   (page "2")))
 (symbol
  (lib_id "microcore:SLM27524")
  (at 180.0 40.64 0)
  (unit 1)
  (exclude_from_sim no)
  (in_bom yes)
  (on_board yes)
  (dnp no)
  (property "Reference" "U1" (at 177.46 59.69 0) (effects (font (size 1.27 1.27))))
  (property "Value" "SLM27524CA-DG" (at 182.54 21.59 0) (effects (font (size 1.27 1.27))))
  (property "Footprint" "microcore-fp:SOIC-8" (at 180.0 40.64 0) (effects (font (size 1.27 1.27)) (hide yes)))
  (property "Datasheet" "" (at 180.0 40.64 0) (effects (font (size 1.27 1.27)) (hide yes)))
  (property "LCSC" "C2921387" (at 180.0 40.64 0) (effects (font (size 1.27 1.27)) (hide yes)))
  (pin "1")
  (pin "2")
  (pin "3")
  (pin "4")
  (pin "5")
  (pin "6")
  (pin "7")
  (pin "8"))
 (wire
  (pts (xy 169.84 45.72) (xy 152.4 45.72))
  (stroke (width 0) (type default)))
 (wire
  (pts (xy 152.4 45.72) (xy 144.78 45.72))
  (stroke (width 0) (type default)))
 (label "V12_RAW"
  (at 158.0 45.72 0)
  (effects (font (size 1.27 1.27)) (justify left bottom)))
 (symbol
  (lib_id "microcore:C")
  (at 152.4 41.91 0)
  (unit 1)
  (exclude_from_sim no)
  (in_bom yes)
  (on_board yes)
  (dnp no)
  (property "Reference" "C1" (at 154.94 43.18 0) (effects (font (size 1.27 1.27))))
  (property "Value" "100n" (at 154.94 40.63999999999999 0) (effects (font (size 1.27 1.27))))
  (property "Footprint" "microcore-fp:C0603" (at 152.4 41.91 0) (effects (font (size 1.27 1.27)) (hide yes)))
  (property "Datasheet" "" (at 152.4 41.91 0) (effects (font (size 1.27 1.27)) (hide yes)))
  (property "LCSC" "C14663" (at 152.4 41.91 0) (effects (font (size 1.27 1.27)) (hide yes)))
  (pin "1")
  (pin "2"))
 (wire
  (pts (xy 152.4 38.1) (xy 152.4 35.56))
  (stroke (width 0) (type default)))
 (symbol
  (lib_id "microcore:C")
  (at 144.78 41.91 0)
  (unit 1)
  (exclude_from_sim no)
  (in_bom yes)
  (on_board yes)
  (dnp no)
  (property "Reference" "C2" (at 147.32 43.18 0) (effects (font (size 1.27 1.27))))
  (property "Value" "1u" (at 147.32 40.63999999999999 0) (effects (font (size 1.27 1.27))))
  (property "Footprint" "microcore-fp:C0603" (at 144.78 41.91 0) (effects (font (size 1.27 1.27)) (hide yes)))
  (property "Datasheet" "" (at 144.78 41.91 0) (effects (font (size 1.27 1.27)) (hide yes)))
  (property "LCSC" "C559769" (at 144.78 41.91 0) (effects (font (size 1.27 1.27)) (hide yes)))
  (pin "1")
  (pin "2"))
 (wire
  (pts (xy 144.78 38.1) (xy 144.78 35.56))
  (stroke (width 0) (type default)))
 (wire
  (pts (xy 144.78 35.56) (xy 152.4 35.56))
  (stroke (width 0) (type default)))
 (wire
  (pts (xy 169.84 35.56) (xy 152.4 35.56))
  (stroke (width 0) (type default)))
 (symbol
  (lib_id "power:GND")
  (at 148.0 35.56 0)
  (unit 1)
  (exclude_from_sim no)
  (in_bom yes)
  (on_board yes)
  (dnp no)
  (property "Reference" "#PWR40" (at 148.0 38.1 0) (effects (font (size 1.27 1.27)) (hide yes)))
  (property "Value" "GND" (at 148.0 38.1 0) (effects (font (size 1.27 1.27))))
  (property "Footprint" "" (at 148.0 35.56 0) (effects (font (size 1.27 1.27)) (hide yes)))
  (property "Datasheet" "" (at 148.0 35.56 0) (effects (font (size 1.27 1.27)) (hide yes)))
  (pin "1"))
 (wire
  (pts (xy 144.78 35.56) (xy 148.0 35.56))
  (stroke (width 0) (type default)))
 (wire
  (pts (xy 190.16 35.56) (xy 198.12 35.56))
  (stroke (width 0) (type default)))
 (wire
  (pts (xy 190.16 45.72) (xy 198.12 45.72))
  (stroke (width 0) (type default)))
 (wire
  (pts (xy 198.12 35.56) (xy 198.12 45.72))
  (stroke (width 0) (type default)))
 (label "V12_RAW"
  (at 198.12 40.64 90)
  (effects (font (size 1.27 1.27)) (justify left bottom)))
 (wire
  (pts (xy 203.2 25.4) (xy 190.16 25.4))
  (stroke (width 0) (type default)))
 (wire
  (pts (xy 169.84 25.4) (xy 149.86 25.4))
  (stroke (width 0) (type default)))
 (wire
  (pts (xy 203.2 55.88) (xy 190.16 55.88))
  (stroke (width 0) (type default)))
 (wire
  (pts (xy 169.84 55.88) (xy 149.86 55.88))
  (stroke (width 0) (type default)))
 (symbol
  (lib_id "microcore:SLM27524")
  (at 180.0 101.6 0)
  (unit 1)
  (exclude_from_sim no)
  (in_bom yes)
  (on_board yes)
  (dnp no)
  (property "Reference" "U2" (at 177.46 120.64999999999999 0) (effects (font (size 1.27 1.27))))
  (property "Value" "SLM27524CA-DG" (at 182.54 82.55 0) (effects (font (size 1.27 1.27))))
  (property "Footprint" "microcore-fp:SOIC-8" (at 180.0 101.6 0) (effects (font (size 1.27 1.27)) (hide yes)))
  (property "Datasheet" "" (at 180.0 101.6 0) (effects (font (size 1.27 1.27)) (hide yes)))
  (property "LCSC" "C2921387" (at 180.0 101.6 0) (effects (font (size 1.27 1.27)) (hide yes)))
  (pin "1")
  (pin "2")
  (pin "3")
  (pin "4")
  (pin "5")
  (pin "6")
  (pin "7")
  (pin "8"))
 (wire
  (pts (xy 169.84 106.67999999999999) (xy 152.4 106.67999999999999))
  (stroke (width 0) (type default)))
 (wire
  (pts (xy 152.4 106.67999999999999) (xy 144.78 106.67999999999999))
  (stroke (width 0) (type default)))
 (label "V12_RAW"
  (at 158.0 106.67999999999999 0)
  (effects (font (size 1.27 1.27)) (justify left bottom)))
 (symbol
  (lib_id "microcore:C")
  (at 152.4 102.86999999999999 0)
  (unit 1)
  (exclude_from_sim no)
  (in_bom yes)
  (on_board yes)
  (dnp no)
  (property "Reference" "C3" (at 154.94 104.13999999999999 0) (effects (font (size 1.27 1.27))))
  (property "Value" "100n" (at 154.94 101.6 0) (effects (font (size 1.27 1.27))))
  (property "Footprint" "microcore-fp:C0603" (at 152.4 102.86999999999999 0) (effects (font (size 1.27 1.27)) (hide yes)))
  (property "Datasheet" "" (at 152.4 102.86999999999999 0) (effects (font (size 1.27 1.27)) (hide yes)))
  (property "LCSC" "C14663" (at 152.4 102.86999999999999 0) (effects (font (size 1.27 1.27)) (hide yes)))
  (pin "1")
  (pin "2"))
 (wire
  (pts (xy 152.4 99.05999999999999) (xy 152.4 96.52))
  (stroke (width 0) (type default)))
 (symbol
  (lib_id "microcore:C")
  (at 144.78 102.86999999999999 0)
  (unit 1)
  (exclude_from_sim no)
  (in_bom yes)
  (on_board yes)
  (dnp no)
  (property "Reference" "C4" (at 147.32 104.13999999999999 0) (effects (font (size 1.27 1.27))))
  (property "Value" "1u" (at 147.32 101.6 0) (effects (font (size 1.27 1.27))))
  (property "Footprint" "microcore-fp:C0603" (at 144.78 102.86999999999999 0) (effects (font (size 1.27 1.27)) (hide yes)))
  (property "Datasheet" "" (at 144.78 102.86999999999999 0) (effects (font (size 1.27 1.27)) (hide yes)))
  (property "LCSC" "C559769" (at 144.78 102.86999999999999 0) (effects (font (size 1.27 1.27)) (hide yes)))
  (pin "1")
  (pin "2"))
 (wire
  (pts (xy 144.78 99.05999999999999) (xy 144.78 96.52))
  (stroke (width 0) (type default)))
 (wire
  (pts (xy 144.78 96.52) (xy 152.4 96.52))
  (stroke (width 0) (type default)))
 (wire
  (pts (xy 169.84 96.52) (xy 152.4 96.52))
  (stroke (width 0) (type default)))
 (symbol
  (lib_id "power:GND")
  (at 148.0 96.52 0)
  (unit 1)
  (exclude_from_sim no)
  (in_bom yes)
  (on_board yes)
  (dnp no)
  (property "Reference" "#PWR42" (at 148.0 99.06 0) (effects (font (size 1.27 1.27)) (hide yes)))
  (property "Value" "GND" (at 148.0 99.06 0) (effects (font (size 1.27 1.27))))
  (property "Footprint" "" (at 148.0 96.52 0) (effects (font (size 1.27 1.27)) (hide yes)))
  (property "Datasheet" "" (at 148.0 96.52 0) (effects (font (size 1.27 1.27)) (hide yes)))
  (pin "1"))
 (wire
  (pts (xy 144.78 96.52) (xy 148.0 96.52))
  (stroke (width 0) (type default)))
 (wire
  (pts (xy 190.16 96.52) (xy 198.12 96.52))
  (stroke (width 0) (type default)))
 (wire
  (pts (xy 190.16 106.67999999999999) (xy 198.12 106.67999999999999))
  (stroke (width 0) (type default)))
 (wire
  (pts (xy 198.12 96.52) (xy 198.12 106.67999999999999))
  (stroke (width 0) (type default)))
 (label "V12_RAW"
  (at 198.12 101.6 90)
  (effects (font (size 1.27 1.27)) (justify left bottom)))
 (wire
  (pts (xy 203.2 86.36) (xy 190.16 86.36))
  (stroke (width 0) (type default)))
 (wire
  (pts (xy 169.84 86.36) (xy 149.86 86.36))
  (stroke (width 0) (type default)))
 (wire
  (pts (xy 203.2 116.84) (xy 190.16 116.83999999999999))
  (stroke (width 0) (type default)))
 (wire
  (pts (xy 169.84 116.83999999999999) (xy 149.86 116.84))
  (stroke (width 0) (type default))))
